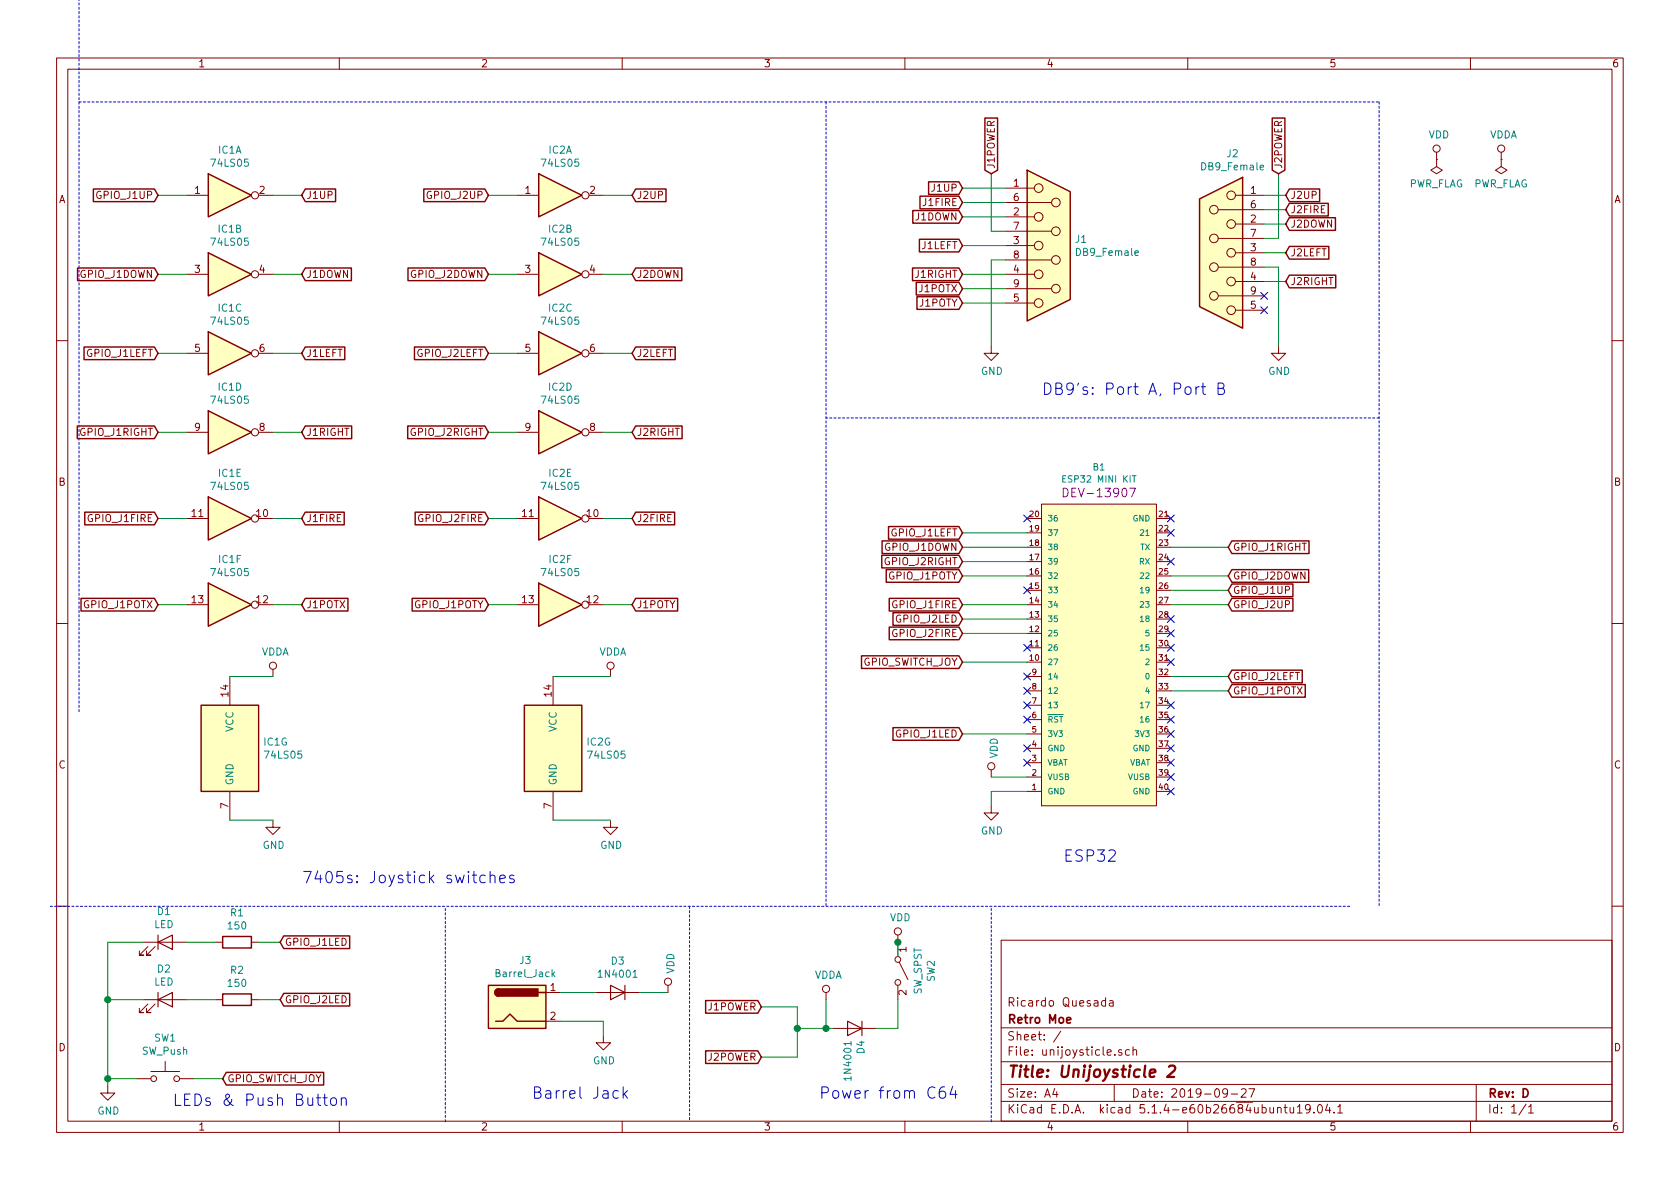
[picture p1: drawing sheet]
EESchema Schematic File Version 4
LIBS:unijoysticle-cache
EELAYER 30 0
EELAYER END
$Descr A4 11693 8268
encoding utf-8
Sheet 1 1
Title "Unijoysticle 2"
Date "2019-09-27"
Rev "D"
Comp "Retro Moe"
Comment1 "Ricardo Quesada"
Comment2 ""
Comment3 ""
Comment4 ""
$EndDescr
Text GLabel 8550 4100 2    50   Input ~ 0
GPIO_J1UP
Text GLabel 1100 1350 0    50   Input ~ 0
GPIO_J1UP
Wire Wire Line
	3900 6900 4150 6900
Text GLabel 1100 1900 0    50   Input ~ 0
GPIO_J1DOWN
Text GLabel 1100 2450 0    50   Input ~ 0
GPIO_J1LEFT
Text GLabel 1100 3000 0    50   Input ~ 0
GPIO_J1RIGHT
Text GLabel 1100 3600 0    50   Input ~ 0
GPIO_J1FIRE
Text GLabel 3400 1350 0    50   Input ~ 0
GPIO_J2UP
Text GLabel 3400 1900 0    50   Input ~ 0
GPIO_J2DOWN
Text GLabel 3400 2450 0    50   Input ~ 0
GPIO_J2LEFT
Text GLabel 3400 3000 0    50   Input ~ 0
GPIO_J2RIGHT
Text GLabel 6700 4400 0    50   Input ~ 0
GPIO_J2FIRE
Text GLabel 6700 3900 0    50   Input ~ 0
GPIO_J2RIGHT
Text GLabel 8550 4700 2    50   Input ~ 0
GPIO_J2LEFT
Text GLabel 8550 4000 2    50   Input ~ 0
GPIO_J2DOWN
Text GLabel 8550 4200 2    50   Input ~ 0
GPIO_J2UP
Text GLabel 6700 3800 0    50   Input ~ 0
GPIO_J1DOWN
Text GLabel 6700 3700 0    50   Input ~ 0
GPIO_J1LEFT
Text GLabel 8550 3800 2    50   Input ~ 0
GPIO_J1RIGHT
Text GLabel 6700 4200 0    50   Input ~ 0
GPIO_J1FIRE
Text GLabel 3400 4200 0    50   Input ~ 0
GPIO_J1POTY
Text GLabel 8550 4800 2    50   Input ~ 0
GPIO_J1POTX
Text GLabel 6700 4000 0    50   Input ~ 0
GPIO_J1POTY
Wire Wire Line
	7000 1300 6700 1300
Wire Wire Line
	7000 1400 6700 1400
Wire Wire Line
	7000 1500 6700 1500
Wire Wire Line
	7000 1700 6700 1700
Wire Wire Line
	7000 1900 6700 1900
Wire Wire Line
	7000 2000 6700 2000
Wire Wire Line
	7000 2100 6700 2100
Text GLabel 6700 1300 0    50   Input ~ 0
J1UP
Text GLabel 6700 1500 0    50   Input ~ 0
J1DOWN
Text GLabel 6700 1700 0    50   Input ~ 0
J1LEFT
Text GLabel 6700 1400 0    50   Input ~ 0
J1FIRE
Text GLabel 6700 2100 0    50   Input ~ 0
J1POTY
Text GLabel 6700 2000 0    50   Input ~ 0
J1POTX
Text GLabel 6700 1900 0    50   Input ~ 0
J1RIGHT
Text GLabel 8950 1350 2    50   Input ~ 0
J2UP
Text GLabel 8950 1550 2    50   Input ~ 0
J2DOWN
Text GLabel 8950 1750 2    50   Input ~ 0
J2LEFT
Text GLabel 8950 1950 2    50   Input ~ 0
J2RIGHT
Text GLabel 8950 1450 2    50   Input ~ 0
J2FIRE
Text GLabel 2100 3600 2    50   Input ~ 0
J1FIRE
Text GLabel 2100 1350 2    50   Input ~ 0
J1UP
Text GLabel 2100 1900 2    50   Input ~ 0
J1DOWN
Text GLabel 2100 2450 2    50   Input ~ 0
J1LEFT
Text GLabel 2100 3000 2    50   Input ~ 0
J1RIGHT
$Comp
L power:GND #PWR0107
U 1 1
P 6900 5600
F 0 "#PWR0107" H 6900 5350 50  0001 C CNN
F 1 "GND" H 6905 5427 50  0000 C CNN
F 2 "" H 6900 5600 50  0001 C CNN
F 3 "" H 6900 5600 50  0001 C CNN
	1    6900 5600
	1    0    0    -1  
$EndComp
$Comp
L unijoysticle-rescue:ESP32_THING_W_ANT_KEEPOUT-SparkFun-Boards B1
U 1 1
P 7650 4600
F 0 "B1" H 7650 5960 45  0000 C CNN
F 1 "ESP32 MINI KIT" H 7650 5876 45  0000 C CNN
F 2 "Unijoysticle:MH-ET_LIVE_MINIKIT_ESP32" H 7650 5800 20  0001 C CNN
F 3 "" H 7650 4600 50  0001 C CNN
F 4 "DEV-13907" H 7650 5781 60  0000 C CNN "Field4"
	1    7650 4600
	1    0    0    -1  
$EndComp
Wire Wire Line
	6700 3800 7150 3800
Wire Wire Line
	6700 3700 7150 3700
Wire Wire Line
	8150 4700 8550 4700
Wire Wire Line
	6900 5500 7150 5500
Wire Wire Line
	6900 5400 7150 5400
$Comp
L power:VDD #PWR0103
U 1 1
P 4650 6900
F 0 "#PWR0103" H 4650 6750 50  0001 C CNN
F 1 "VDD" V 4667 7028 50  0000 L CNN
F 2 "" H 4650 6900 50  0001 C CNN
F 3 "" H 4650 6900 50  0001 C CNN
	1    4650 6900
	1    0    0    -1  
$EndComp
$Comp
L power:VDD #PWR0104
U 1 1
P 6900 5400
F 0 "#PWR0104" H 6900 5250 50  0001 C CNN
F 1 "VDD" V 6918 5527 50  0000 L CNN
F 2 "" H 6900 5400 50  0001 C CNN
F 3 "" H 6900 5400 50  0001 C CNN
	1    6900 5400
	1    0    0    -1  
$EndComp
Wire Wire Line
	4450 6900 4650 6900
$Comp
L Connector:DB9_Female J1
U 1 1
P 7300 1700
F 0 "J1" H 7479 1746 50  0000 L CNN
F 1 "DB9_Female" H 7479 1655 50  0000 L CNN
F 2 "Connector_Dsub:DSUB-9_Female_Horizontal_P2.77x2.84mm_EdgePinOffset9.40mm" H 7300 1700 50  0001 C CNN
F 3 "" H 7300 1700 50  0001 C CNN
	1    7300 1700
	1    0    0    -1  
$EndComp
$Comp
L Connector:DB9_Female J2
U 1 1
P 8500 1750
F 0 "J2" H 8420 2442 50  0000 C CNN
F 1 "DB9_Female" H 8420 2351 50  0000 C CNN
F 2 "Connector_Dsub:DSUB-9_Female_Horizontal_P2.77x2.84mm_EdgePinOffset9.40mm" H 8500 1750 50  0001 C CNN
F 3 "" H 8500 1750 50  0001 C CNN
	1    8500 1750
	-1   0    0    -1  
$EndComp
Wire Wire Line
	8800 1350 8950 1350
Wire Wire Line
	8800 1450 8950 1450
Wire Wire Line
	8800 1550 8950 1550
Wire Wire Line
	8950 1750 8800 1750
Wire Wire Line
	8950 1950 8800 1950
Wire Wire Line
	8150 4200 8550 4200
Wire Wire Line
	8150 4100 8550 4100
Wire Wire Line
	8150 4000 8550 4000
Wire Wire Line
	8150 3800 8550 3800
Wire Wire Line
	6700 3900 7150 3900
Wire Wire Line
	6700 4400 7150 4400
Wire Wire Line
	6700 4200 7150 4200
Wire Wire Line
	6700 4000 7150 4000
Wire Wire Line
	8550 4800 8150 4800
Wire Wire Line
	1900 1350 2100 1350
Wire Wire Line
	1900 1900 2100 1900
Wire Wire Line
	1900 3000 2100 3000
Wire Wire Line
	1900 2450 2100 2450
Wire Wire Line
	1900 3600 2100 3600
Text GLabel 1100 4200 0    50   Input ~ 0
GPIO_J1POTX
Wire Wire Line
	3400 1350 3600 1350
Wire Wire Line
	3400 1900 3600 1900
Wire Wire Line
	3400 2450 3600 2450
Wire Wire Line
	3400 3000 3600 3000
Text GLabel 3400 3600 0    50   Input ~ 0
GPIO_J2FIRE
Wire Wire Line
	3400 3600 3600 3600
Wire Wire Line
	3400 4200 3600 4200
Wire Wire Line
	1100 1350 1300 1350
Wire Wire Line
	1100 1900 1300 1900
Wire Wire Line
	1100 2450 1300 2450
Wire Wire Line
	1100 3000 1300 3000
Wire Wire Line
	1100 3600 1300 3600
Wire Wire Line
	1100 4200 1300 4200
$Comp
L Device:LED D1
U 1 1
P 1150 6550
F 0 "D1" H 1141 6766 50  0000 C CNN
F 1 "LED" H 1141 6675 50  0000 C CNN
F 2 "digikey-footprints:LED_3mm_Radial" H 1150 6550 50  0001 C CNN
F 3 "~" H 1150 6550 50  0001 C CNN
	1    1150 6550
	1    0    0    -1  
$EndComp
$Comp
L Device:LED D2
U 1 1
P 1150 6950
F 0 "D2" H 1141 7166 50  0000 C CNN
F 1 "LED" H 1141 7075 50  0000 C CNN
F 2 "digikey-footprints:LED_3mm_Radial" H 1150 6950 50  0001 C CNN
F 3 "~" H 1150 6950 50  0001 C CNN
	1    1150 6950
	1    0    0    -1  
$EndComp
$Comp
L Switch:SW_Push SW1
U 1 1
P 1150 7500
F 0 "SW1" H 1150 7785 50  0000 C CNN
F 1 "SW_Push" H 1150 7694 50  0000 C CNN
F 2 "Button_Switch_THT:SW_Tactile_SPST_Angled_PTS645Vx39-2LFS" H 1150 7700 50  0001 C CNN
F 3 "" H 1150 7700 50  0001 C CNN
	1    1150 7500
	1    0    0    -1  
$EndComp
Wire Wire Line
	1300 6550 1500 6550
Wire Wire Line
	1300 6950 1500 6950
Wire Wire Line
	1000 6550 750  6550
Wire Wire Line
	1000 6950 750  6950
Wire Wire Line
	1350 7500 1550 7500
Wire Wire Line
	750  7500 950  7500
Wire Wire Line
	7150 4600 6700 4600
Text GLabel 6700 4600 0    50   Input ~ 0
GPIO_SWITCH_JOY
Text GLabel 1550 7500 2    50   Input ~ 0
GPIO_SWITCH_JOY
Text GLabel 1950 6550 2    50   Input ~ 0
GPIO_J1LED
Text GLabel 1950 6950 2    50   Input ~ 0
GPIO_J2LED
Text GLabel 6700 5100 0    50   Input ~ 0
GPIO_J1LED
Text GLabel 6700 4300 0    50   Input ~ 0
GPIO_J2LED
Wire Wire Line
	6700 5100 7150 5100
Wire Wire Line
	6700 4300 7150 4300
Wire Wire Line
	1800 6550 1950 6550
Wire Wire Line
	1800 6950 1950 6950
Wire Wire Line
	8800 1850 8900 1850
Wire Wire Line
	8900 1850 8900 2400
Wire Wire Line
	7000 1800 6900 1800
Wire Wire Line
	6900 1800 6900 2400
$Comp
L power:GND #PWR0102
U 1 1
P 6900 2400
F 0 "#PWR0102" H 6900 2150 50  0001 C CNN
F 1 "GND" H 6905 2227 50  0000 C CNN
F 2 "" H 6900 2400 50  0001 C CNN
F 3 "" H 6900 2400 50  0001 C CNN
	1    6900 2400
	1    0    0    -1  
$EndComp
$Comp
L power:GND #PWR0108
U 1 1
P 8900 2400
F 0 "#PWR0108" H 8900 2150 50  0001 C CNN
F 1 "GND" H 8905 2227 50  0000 C CNN
F 2 "" H 8900 2400 50  0001 C CNN
F 3 "" H 8900 2400 50  0001 C CNN
	1    8900 2400
	1    0    0    -1  
$EndComp
Wire Wire Line
	750  6550 750  6950
Wire Wire Line
	750  6950 750  7500
Connection ~ 750  6950
Wire Wire Line
	750  7500 750  7550
Connection ~ 750  7500
$Comp
L power:GND #PWR0109
U 1 1
P 750 7550
F 0 "#PWR0109" H 750 7300 50  0001 C CNN
F 1 "GND" H 755 7377 50  0000 C CNN
F 2 "" H 750 7550 50  0001 C CNN
F 3 "" H 750 7550 50  0001 C CNN
	1    750  7550
	1    0    0    -1  
$EndComp
Wire Wire Line
	3900 7100 4200 7100
Wire Wire Line
	4200 7100 4200 7200
$Comp
L power:GND #PWR0110
U 1 1
P 4200 7200
F 0 "#PWR0110" H 4200 6950 50  0001 C CNN
F 1 "GND" H 4205 7027 50  0000 C CNN
F 2 "" H 4200 7200 50  0001 C CNN
F 3 "" H 4200 7200 50  0001 C CNN
	1    4200 7200
	1    0    0    -1  
$EndComp
Wire Wire Line
	6900 5500 6900 5600
Text Notes 2100 6150 0    79   ~ 0
7405s: Joystick switches
Wire Notes Line
	9600 2900 5750 2900
Wire Notes Line
	550  700  9600 700 
Text Notes 7250 2750 0    79   ~ 0
DB9's: Port A, Port B
Wire Notes Line
	350  6300 9400 6300
Wire Notes Line
	9600 700  9600 6300
Text Notes 7400 6000 0    79   ~ 0
ESP32
Wire Notes Line
	3100 7800 3100 6300
Wire Notes Line
	550  -2150 550  4950
Text Notes 1200 7700 0    79   ~ 0
LEDs & Push Button
Text Notes 3700 7650 0    79   ~ 0
Barrel Jack
$Comp
L Device:R R1
U 1 1
P 1650 6550
F 0 "R1" V 1443 6550 50  0000 C CNN
F 1 "150" V 1534 6550 50  0000 C CNN
F 2 "Resistor_THT:R_Axial_DIN0204_L3.6mm_D1.6mm_P7.62mm_Horizontal" V 1580 6550 50  0001 C CNN
F 3 "~" H 1650 6550 50  0001 C CNN
	1    1650 6550
	0    1    1    0   
$EndComp
$Comp
L Device:R R2
U 1 1
P 1650 6950
F 0 "R2" V 1443 6950 50  0000 C CNN
F 1 "150" V 1534 6950 50  0000 C CNN
F 2 "Resistor_THT:R_Axial_DIN0204_L3.6mm_D1.6mm_P7.62mm_Horizontal" V 1580 6950 50  0001 C CNN
F 3 "~" H 1650 6950 50  0001 C CNN
	1    1650 6950
	0    1    1    0   
$EndComp
$Comp
L Diode:1N4001 D3
U 1 1
P 4300 6900
F 0 "D3" H 4300 6684 50  0000 C CNN
F 1 "1N4001" H 4300 6775 50  0000 C CNN
F 2 "Diode_THT:D_DO-41_SOD81_P7.62mm_Horizontal" H 4300 6725 50  0001 C CNN
F 3 "http://www.vishay.com/docs/88503/1n4001.pdf" H 4300 6900 50  0001 C CNN
	1    4300 6900
	-1   0    0    1   
$EndComp
$Comp
L Connector:Barrel_Jack J3
U 1 1
P 3600 7000
F 0 "J3" H 3657 7325 50  0000 C CNN
F 1 "Barrel_Jack" H 3657 7234 50  0000 C CNN
F 2 "Unijoysticle:BarrelJack_Horizontal" H 3650 6960 50  0001 C CNN
F 3 "~" H 3650 6960 50  0001 C CNN
	1    3600 7000
	1    0    0    -1  
$EndComp
Wire Wire Line
	8800 1650 8900 1650
Wire Wire Line
	8900 1650 8900 1200
Wire Wire Line
	7000 1600 6900 1600
Wire Wire Line
	6900 1600 6900 1200
Text GLabel 6900 1200 1    50   Input ~ 0
J1POWER
Text GLabel 8900 1200 1    50   Input ~ 0
J2POWER
NoConn ~ 8150 5500
NoConn ~ 8150 5400
NoConn ~ 8150 5300
NoConn ~ 8150 5200
NoConn ~ 8150 5100
NoConn ~ 8150 5000
NoConn ~ 8150 4900
NoConn ~ 8150 4600
NoConn ~ 8150 4500
NoConn ~ 8150 4400
NoConn ~ 8150 4300
NoConn ~ 8150 3900
NoConn ~ 8150 3700
NoConn ~ 8150 3600
NoConn ~ 7150 3600
NoConn ~ 7150 4100
NoConn ~ 7150 4500
NoConn ~ 7150 4700
NoConn ~ 7150 4800
NoConn ~ 7150 4900
NoConn ~ 7150 5000
NoConn ~ 7150 5200
NoConn ~ 7150 5300
Text GLabel 5300 7000 0    50   Input ~ 0
J1POWER
Text GLabel 5300 7350 0    50   Input ~ 0
J2POWER
Wire Wire Line
	5300 7000 5550 7000
Wire Wire Line
	5550 7350 5300 7350
$Comp
L power:VDD #PWR0112
U 1 1
P 6250 6550
F 0 "#PWR0112" H 6250 6400 50  0001 C CNN
F 1 "VDD" H 6267 6723 50  0000 C CNN
F 2 "" H 6250 6550 50  0001 C CNN
F 3 "" H 6250 6550 50  0001 C CNN
	1    6250 6550
	1    0    0    -1  
$EndComp
$Comp
L Switch:SW_SPST SW2
U 1 1
P 6250 6750
F 0 "SW2" H 6250 6985 50  0000 C CNN
F 1 "SW_SPST" H 6250 6894 50  0000 C CNN
F 2 "Button_Switch_THT:SW_CuK_OS102011MA1QN1_SPDT_Angled" H 6250 6750 50  0001 C CNN
F 3 "~" H 6250 6750 50  0001 C CNN
	1    6250 6750
	0    1    1    0   
$EndComp
Wire Wire Line
	5550 7000 5550 7150
Connection ~ 5550 7150
Wire Wire Line
	5550 7150 5550 7350
$Comp
L Diode:1N4001 D4
U 1 1
P 5950 7150
F 0 "D4" V 5904 7229 50  0000 L CNN
F 1 "1N4001" V 5995 7229 50  0000 L CNN
F 2 "Diode_THT:D_DO-41_SOD81_P7.62mm_Horizontal" H 5950 6975 50  0001 C CNN
F 3 "http://www.vishay.com/docs/88503/1n4001.pdf" H 5950 7150 50  0001 C CNN
	1    5950 7150
	-1   0    0    1   
$EndComp
Wire Wire Line
	6250 6650 6250 6550
Wire Notes Line
	4800 6300 4800 7800
Wire Notes Line
	5750 700  5750 6300
Text Notes 5700 7650 0    79   ~ 0
Power from C64
Wire Notes Line
	6900 7800 6900 6300
Connection ~ 6250 6550
Wire Wire Line
	6100 7150 6250 7150
Wire Wire Line
	6250 7150 6250 6950
NoConn ~ 8800 2150
NoConn ~ 8800 2050
Wire Wire Line
	5550 7150 5750 7150
$Comp
L power:VDD #PWR0101
U 1 1
P 10000 1100
F 0 "#PWR0101" H 10000 950 50  0001 C CNN
F 1 "VDD" H 10017 1273 50  0000 C CNN
F 2 "" H 10000 1100 50  0001 C CNN
F 3 "" H 10000 1100 50  0001 C CNN
	1    10000 1100
	1    0    0    -1  
$EndComp
$Comp
L power:PWR_FLAG #FLG0101
U 1 1
P 10000 1100
F 0 "#FLG0101" H 10000 1175 50  0001 C CNN
F 1 "PWR_FLAG" H 10000 1273 50  0000 C CNN
F 2 "" H 10000 1100 50  0001 C CNN
F 3 "~" H 10000 1100 50  0001 C CNN
	1    10000 1100
	-1   0    0    1   
$EndComp
Wire Wire Line
	5750 7150 5750 6950
Connection ~ 5750 7150
Wire Wire Line
	5750 7150 5800 7150
$Comp
L 74xx:74LS05 IC1
U 1 1
P 1600 1350
F 0 "IC1" H 1600 1667 50  0000 C CNN
F 1 "74LS05" H 1600 1576 50  0000 C CNN
F 2 "Package_DIP:DIP-14_W7.62mm_Socket_LongPads" H 1600 1350 50  0001 C CNN
F 3 "http://www.ti.com/lit/gpn/sn74LS05" H 1600 1350 50  0001 C CNN
	1    1600 1350
	1    0    0    -1  
$EndComp
$Comp
L 74xx:74LS05 IC1
U 2 1
P 1600 1900
F 0 "IC1" H 1600 2217 50  0000 C CNN
F 1 "74LS05" H 1600 2126 50  0000 C CNN
F 2 "Package_DIP:DIP-14_W7.62mm_Socket_LongPads" H 1600 1900 50  0001 C CNN
F 3 "http://www.ti.com/lit/gpn/sn74LS05" H 1600 1900 50  0001 C CNN
	2    1600 1900
	1    0    0    -1  
$EndComp
$Comp
L 74xx:74LS05 IC1
U 3 1
P 1600 2450
F 0 "IC1" H 1600 2767 50  0000 C CNN
F 1 "74LS05" H 1600 2676 50  0000 C CNN
F 2 "Package_DIP:DIP-14_W7.62mm_Socket_LongPads" H 1600 2450 50  0001 C CNN
F 3 "http://www.ti.com/lit/gpn/sn74LS05" H 1600 2450 50  0001 C CNN
	3    1600 2450
	1    0    0    -1  
$EndComp
$Comp
L 74xx:74LS05 IC1
U 4 1
P 1600 3000
F 0 "IC1" H 1600 3317 50  0000 C CNN
F 1 "74LS05" H 1600 3226 50  0000 C CNN
F 2 "Package_DIP:DIP-14_W7.62mm_Socket_LongPads" H 1600 3000 50  0001 C CNN
F 3 "http://www.ti.com/lit/gpn/sn74LS05" H 1600 3000 50  0001 C CNN
	4    1600 3000
	1    0    0    -1  
$EndComp
$Comp
L 74xx:74LS05 IC1
U 5 1
P 1600 3600
F 0 "IC1" H 1600 3917 50  0000 C CNN
F 1 "74LS05" H 1600 3826 50  0000 C CNN
F 2 "Package_DIP:DIP-14_W7.62mm_Socket_LongPads" H 1600 3600 50  0001 C CNN
F 3 "http://www.ti.com/lit/gpn/sn74LS05" H 1600 3600 50  0001 C CNN
	5    1600 3600
	1    0    0    -1  
$EndComp
$Comp
L 74xx:74LS05 IC1
U 6 1
P 1600 4200
F 0 "IC1" H 1600 4517 50  0000 C CNN
F 1 "74LS05" H 1600 4426 50  0000 C CNN
F 2 "Package_DIP:DIP-14_W7.62mm_Socket_LongPads" H 1600 4200 50  0001 C CNN
F 3 "http://www.ti.com/lit/gpn/sn74LS05" H 1600 4200 50  0001 C CNN
	6    1600 4200
	1    0    0    -1  
$EndComp
Wire Wire Line
	2100 4200 1900 4200
Text GLabel 2100 4200 2    50   Input ~ 0
J1POTX
$Comp
L 74xx:74LS05 IC1
U 7 1
P 1600 5200
F 0 "IC1" H 1830 5246 50  0000 L CNN
F 1 "74LS05" H 1830 5155 50  0000 L CNN
F 2 "Package_DIP:DIP-14_W7.62mm_Socket_LongPads" H 1600 5200 50  0001 C CNN
F 3 "http://www.ti.com/lit/gpn/sn74LS05" H 1600 5200 50  0001 C CNN
	7    1600 5200
	1    0    0    -1  
$EndComp
$Comp
L 74xx:74LS05 IC2
U 1 1
P 3900 1350
F 0 "IC2" H 3900 1667 50  0000 C CNN
F 1 "74LS05" H 3900 1576 50  0000 C CNN
F 2 "Package_DIP:DIP-14_W7.62mm_Socket_LongPads" H 3900 1350 50  0001 C CNN
F 3 "http://www.ti.com/lit/gpn/sn74LS05" H 3900 1350 50  0001 C CNN
	1    3900 1350
	1    0    0    -1  
$EndComp
$Comp
L 74xx:74LS05 IC2
U 2 1
P 3900 1900
F 0 "IC2" H 3900 2217 50  0000 C CNN
F 1 "74LS05" H 3900 2126 50  0000 C CNN
F 2 "Package_DIP:DIP-14_W7.62mm_Socket_LongPads" H 3900 1900 50  0001 C CNN
F 3 "http://www.ti.com/lit/gpn/sn74LS05" H 3900 1900 50  0001 C CNN
	2    3900 1900
	1    0    0    -1  
$EndComp
$Comp
L 74xx:74LS05 IC2
U 3 1
P 3900 2450
F 0 "IC2" H 3900 2767 50  0000 C CNN
F 1 "74LS05" H 3900 2676 50  0000 C CNN
F 2 "Package_DIP:DIP-14_W7.62mm_Socket_LongPads" H 3900 2450 50  0001 C CNN
F 3 "http://www.ti.com/lit/gpn/sn74LS05" H 3900 2450 50  0001 C CNN
	3    3900 2450
	1    0    0    -1  
$EndComp
$Comp
L 74xx:74LS05 IC2
U 4 1
P 3900 3000
F 0 "IC2" H 3900 3317 50  0000 C CNN
F 1 "74LS05" H 3900 3226 50  0000 C CNN
F 2 "Package_DIP:DIP-14_W7.62mm_Socket_LongPads" H 3900 3000 50  0001 C CNN
F 3 "http://www.ti.com/lit/gpn/sn74LS05" H 3900 3000 50  0001 C CNN
	4    3900 3000
	1    0    0    -1  
$EndComp
$Comp
L 74xx:74LS05 IC2
U 5 1
P 3900 3600
F 0 "IC2" H 3900 3917 50  0000 C CNN
F 1 "74LS05" H 3900 3826 50  0000 C CNN
F 2 "Package_DIP:DIP-14_W7.62mm_Socket_LongPads" H 3900 3600 50  0001 C CNN
F 3 "http://www.ti.com/lit/gpn/sn74LS05" H 3900 3600 50  0001 C CNN
	5    3900 3600
	1    0    0    -1  
$EndComp
$Comp
L 74xx:74LS05 IC2
U 6 1
P 3900 4200
F 0 "IC2" H 3900 4517 50  0000 C CNN
F 1 "74LS05" H 3900 4426 50  0000 C CNN
F 2 "Package_DIP:DIP-14_W7.62mm_Socket_LongPads" H 3900 4200 50  0001 C CNN
F 3 "http://www.ti.com/lit/gpn/sn74LS05" H 3900 4200 50  0001 C CNN
	6    3900 4200
	1    0    0    -1  
$EndComp
Wire Wire Line
	4200 4200 4400 4200
Wire Wire Line
	4200 3600 4400 3600
Wire Wire Line
	4200 3000 4400 3000
Wire Wire Line
	4200 2450 4400 2450
Wire Wire Line
	4200 1900 4400 1900
Wire Wire Line
	4200 1350 4400 1350
Text GLabel 4400 3600 2    50   Input ~ 0
J2FIRE
Text GLabel 4400 4200 2    50   Input ~ 0
J1POTY
Text GLabel 4400 3000 2    50   Input ~ 0
J2RIGHT
Text GLabel 4400 2450 2    50   Input ~ 0
J2LEFT
Text GLabel 4400 1900 2    50   Input ~ 0
J2DOWN
Text GLabel 4400 1350 2    50   Input ~ 0
J2UP
$Comp
L 74xx:74LS05 IC2
U 7 1
P 3850 5200
F 0 "IC2" H 4080 5246 50  0000 L CNN
F 1 "74LS05" H 4080 5155 50  0000 L CNN
F 2 "Package_DIP:DIP-14_W7.62mm_Socket_LongPads" H 3850 5200 50  0001 C CNN
F 3 "http://www.ti.com/lit/gpn/sn74LS05" H 3850 5200 50  0001 C CNN
	7    3850 5200
	1    0    0    -1  
$EndComp
$Comp
L power:VDDA #PWR0114
U 1 1
P 5750 6950
F 0 "#PWR0114" H 5750 6800 50  0001 C CNN
F 1 "VDDA" H 5767 7123 50  0000 C CNN
F 2 "" H 5750 6950 50  0001 C CNN
F 3 "" H 5750 6950 50  0001 C CNN
	1    5750 6950
	1    0    0    -1  
$EndComp
$Comp
L power:VDDA #PWR0111
U 1 1
P 1900 4700
F 0 "#PWR0111" H 1900 4550 50  0001 C CNN
F 1 "VDDA" H 1917 4873 50  0000 C CNN
F 2 "" H 1900 4700 50  0001 C CNN
F 3 "" H 1900 4700 50  0001 C CNN
	1    1900 4700
	1    0    0    -1  
$EndComp
$Comp
L power:VDDA #PWR0113
U 1 1
P 4250 4700
F 0 "#PWR0113" H 4250 4550 50  0001 C CNN
F 1 "VDDA" H 4267 4873 50  0000 C CNN
F 2 "" H 4250 4700 50  0001 C CNN
F 3 "" H 4250 4700 50  0001 C CNN
	1    4250 4700
	1    0    0    -1  
$EndComp
$Comp
L power:GND #PWR0105
U 1 1
P 1900 5700
F 0 "#PWR0105" H 1900 5450 50  0001 C CNN
F 1 "GND" H 1905 5527 50  0000 C CNN
F 2 "" H 1900 5700 50  0001 C CNN
F 3 "" H 1900 5700 50  0001 C CNN
	1    1900 5700
	1    0    0    -1  
$EndComp
$Comp
L power:GND #PWR0106
U 1 1
P 4250 5700
F 0 "#PWR0106" H 4250 5450 50  0001 C CNN
F 1 "GND" H 4255 5527 50  0000 C CNN
F 2 "" H 4250 5700 50  0001 C CNN
F 3 "" H 4250 5700 50  0001 C CNN
	1    4250 5700
	1    0    0    -1  
$EndComp
Wire Wire Line
	1900 5700 1600 5700
Wire Wire Line
	4250 5700 3850 5700
Wire Wire Line
	4250 4700 3850 4700
Wire Wire Line
	1900 4700 1600 4700
$Comp
L power:VDDA #PWR0115
U 1 1
P 10450 1100
F 0 "#PWR0115" H 10450 950 50  0001 C CNN
F 1 "VDDA" H 10467 1273 50  0000 C CNN
F 2 "" H 10450 1100 50  0001 C CNN
F 3 "" H 10450 1100 50  0001 C CNN
	1    10450 1100
	1    0    0    -1  
$EndComp
$Comp
L power:PWR_FLAG #FLG0102
U 1 1
P 10450 1100
F 0 "#FLG0102" H 10450 1175 50  0001 C CNN
F 1 "PWR_FLAG" H 10450 1273 50  0000 C CNN
F 2 "" H 10450 1100 50  0001 C CNN
F 3 "~" H 10450 1100 50  0001 C CNN
	1    10450 1100
	-1   0    0    1   
$EndComp
$EndSCHEMATC
